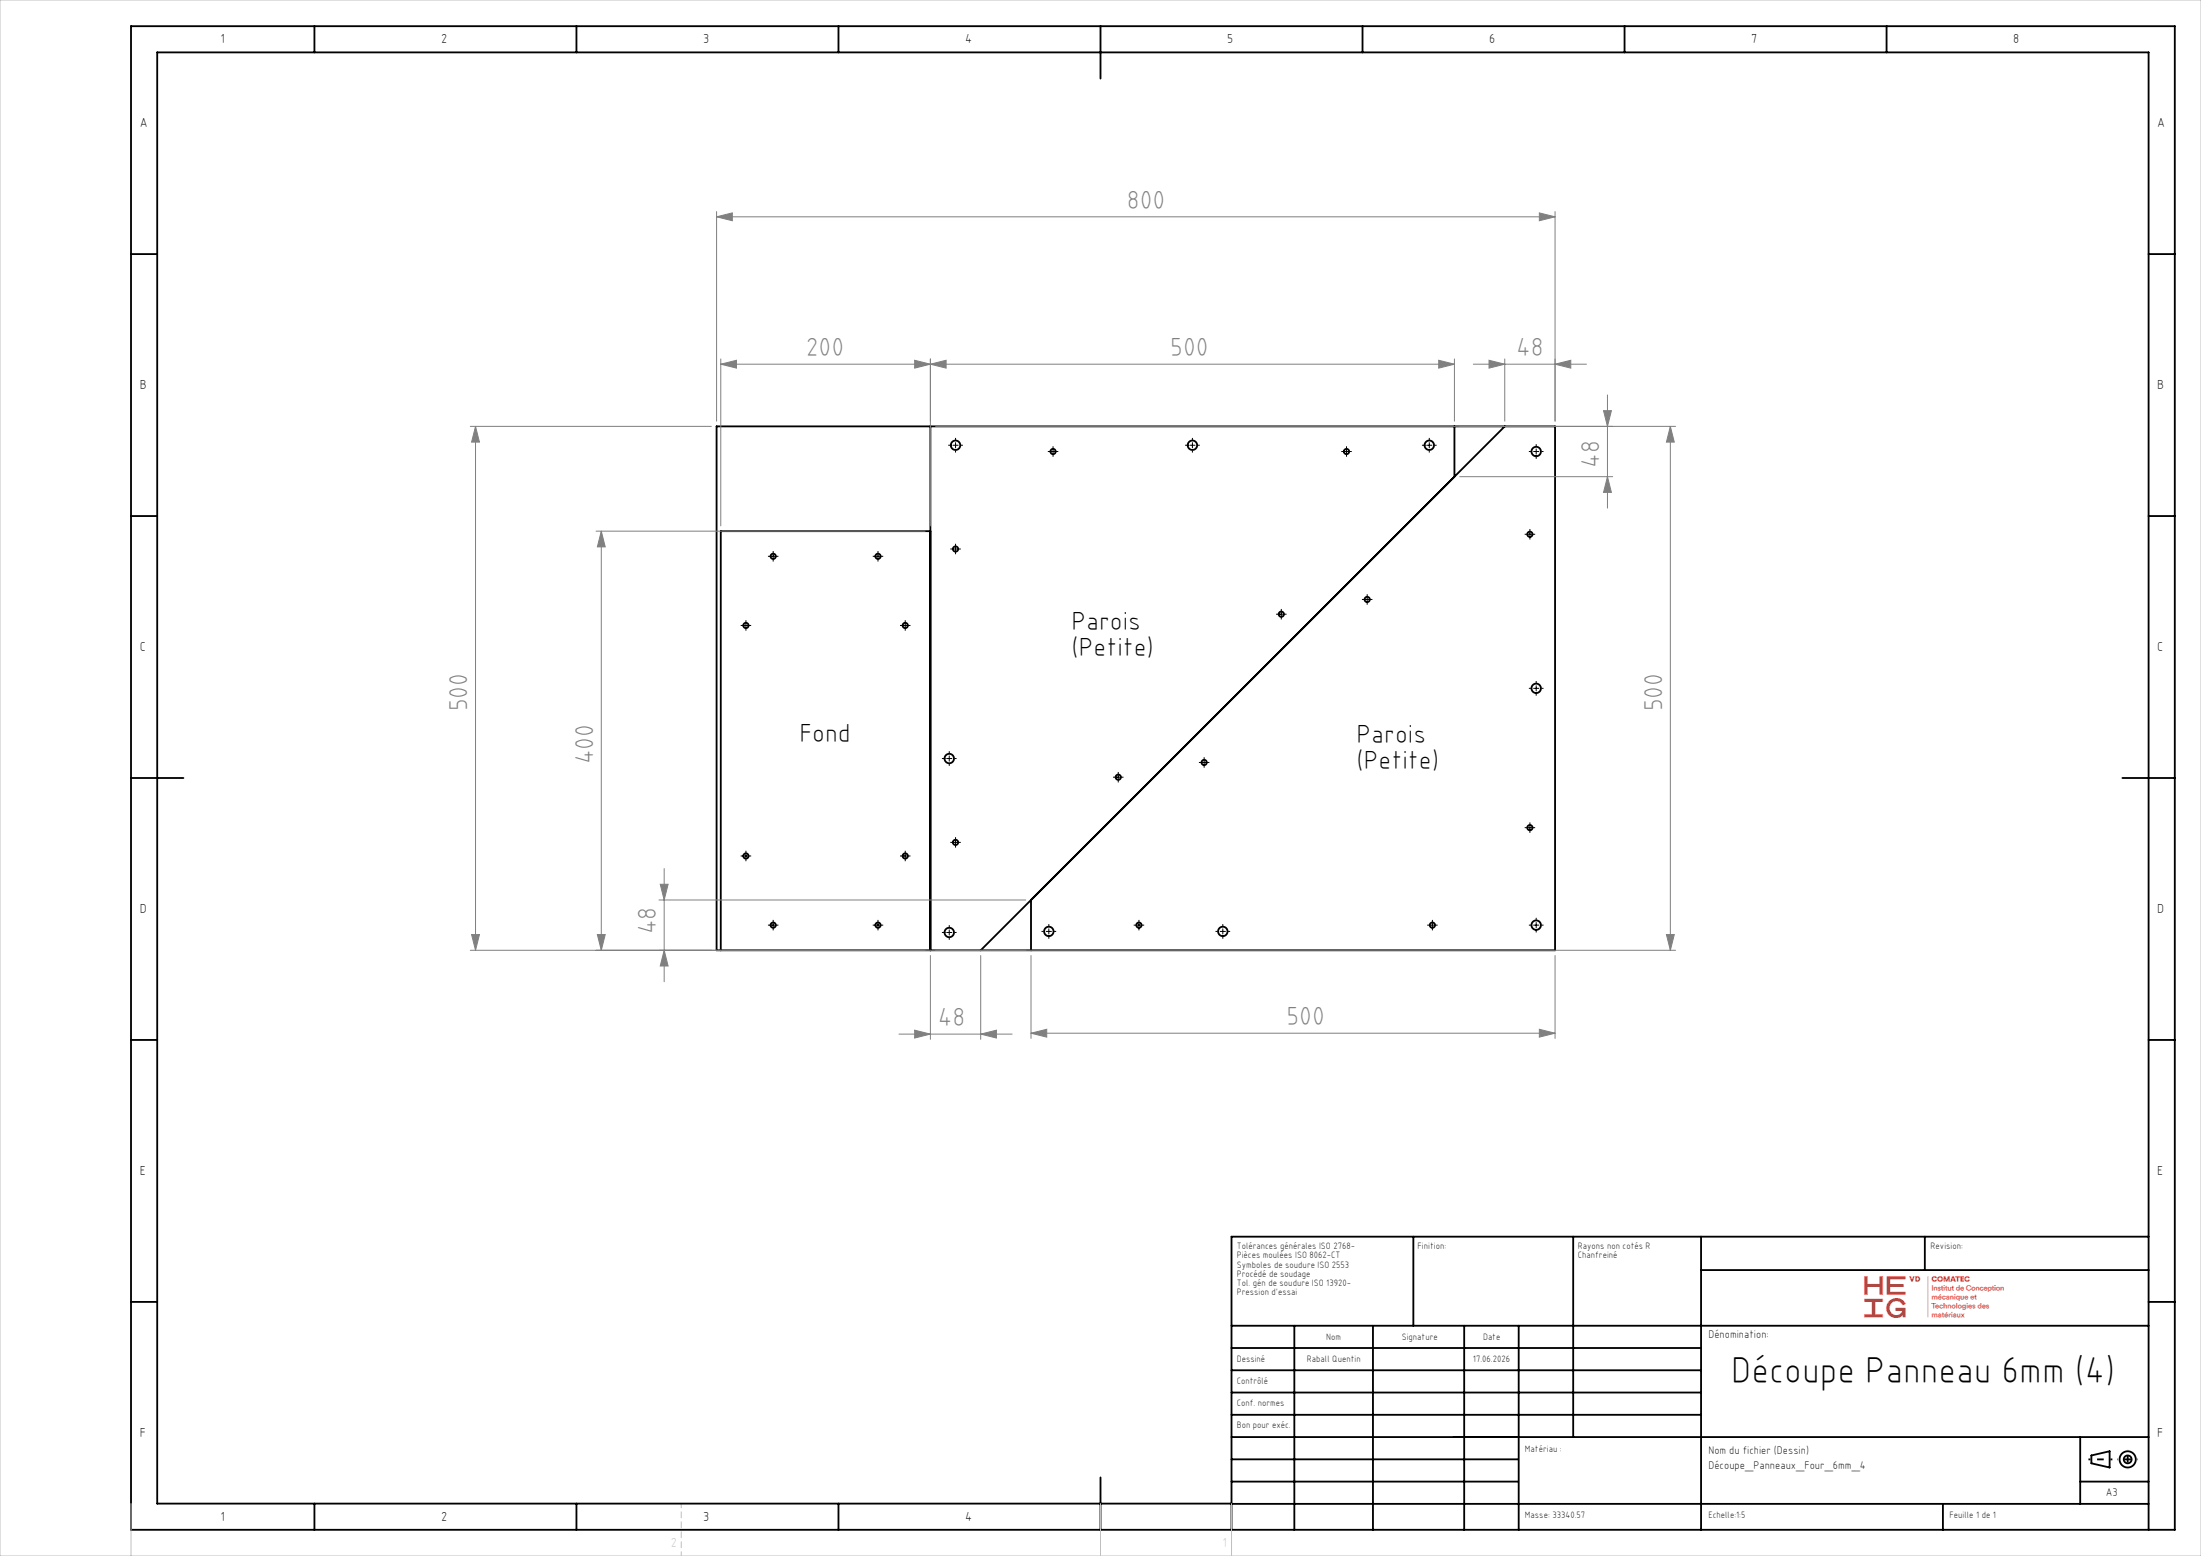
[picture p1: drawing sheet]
<svg xmlns="http://www.w3.org/2000/svg" width="420mm" height="297mm" viewBox="0 0 420 297" stroke-linecap="round" stroke-linejoin="round" font-family="sans-serif">
<g fill="none" stroke="#000" stroke-width=".35">
<path d="M25 5h390v287h-390zM60 5v5M110 5v5M160 5v5M210 5v10M260 5v5M310 5v5M360 5v5M25 48.5h5M410 48.5h5M25 98.5h5M136.7 81.4h160v100h-160z"/>
<path d="M177.5 81.4v100M277.5 81.4v9.6M287.1 81.4l-100 100M410 98.5h5M177.5 101.4h-40v80M25 148.5h10M405 148.5h10M196.7 171.8v9.6M25 198.5h5M410 198.5h5M269.7 236.1v17M300.2 236.1v38.2"/>
<path d="M324.6 236.1v55.9M367.3 236.1v6.3M410 236.1h-175v55.9M25 248.5h5M235 253.1h175M235 257.3h89.6M247 253.1v38.9M262 253.1v38.9M279.4 253.1v38.9M289.8 253.1v38.9M324.6 242.4h85.4M410 248.5h5"/>
<path d="M235 270.1h89.6M235 265.8h89.6M235 261.6h89.6M235 278.6h54.6M235 274.3h175M397 274.3v12.8M399.1 277.8l3.5-.8v3.1l-3.5-.8zM60 287v5M110 287v5M160 287v5M210 282v10M235 287.1h175"/>
<path d="M235 287h-205v-277h380v282M235 282.8h54.6M370.8 287.1v4.9M397 282.8h13"/>
<circle cx="182.3" cy="85" r=".9"/>
<circle cx="200.9" cy="86.2" r=".5"/>
<circle cx="227.5" cy="85" r=".9"/>
<circle cx="256.9" cy="86.2" r=".5"/>
<circle cx="272.7" cy="85" r=".9"/>
<circle cx="293.1" cy="86.2" r=".9"/>
<circle cx="142.3" cy="119.4" r=".5"/>
<circle cx="147.5" cy="106.2" r=".5"/>
<circle cx="167.5" cy="106.2" r=".5"/>
<circle cx="172.7" cy="119.4" r=".5"/>
<circle cx="182.3" cy="104.8" r=".5"/>
<circle cx="244.5" cy="117.2" r=".5"/>
<circle cx="260.9" cy="114.4" r=".5"/>
<circle cx="291.9" cy="102" r=".5"/>
<circle cx="293.1" cy="131.4" r=".9"/>
<circle cx="181.1" cy="144.8" r=".9"/>
<circle cx="213.4" cy="148.3" r=".5"/>
<circle cx="229.8" cy="145.5" r=".5"/>
<circle cx="291.9" cy="158" r=".5"/>
<circle cx="142.3" cy="163.4" r=".5"/>
<circle cx="147.5" cy="176.6" r=".5"/>
<circle cx="167.5" cy="176.6" r=".5"/>
<circle cx="172.7" cy="163.4" r=".5"/>
<circle cx="181.1" cy="178" r=".9"/>
<circle cx="182.3" cy="160.8" r=".5"/>
<circle cx="200.1" cy="177.8" r=".9"/>
<circle cx="217.3" cy="176.6" r=".5"/>
<circle cx="233.3" cy="177.8" r=".9"/>
<circle cx="273.3" cy="176.6" r=".5"/>
<circle cx="293.1" cy="176.6" r=".9"/>
<circle cx="406" cy="278.6" r=".75"/>
<circle cx="406" cy="278.6" r="1.55"/>
</g>
<g fill="none" stroke="#808080" stroke-width=".19">
<path d="M136.7 41.4l3-.8v1.5zM136.7 40.4v40M136.7 41.4h160M293.7 40.6l3 .8-3 .7zM296.7 40.4v40M137.5 69.5l3-.7v1.5zM137.5 69.5h140M137.5 68.5v31.9M174.5 68.8l3 .7-3 .8zM177.5 69.5l3-.7v1.5zM177.5 68.5v31.9M274.5 68.8l3 .7-3 .8z"/>
<path d="M277.5 68.5v11.9M281.1 69.5h21.6M284.1 68.8l3 .7-3 .8zM287.1 68.5v11.9M296.7 69.5l3-.7v1.5zM306 78.4h1.5l-.8 3zM306.7 75.4v21.6M89.7 81.4h46M90.7 81.4l.8 3h-1.5zM90.7 81.4v100M178.5 81.4h141.2M278.5 91h29.2"/>
<path d="M306.7 91l.8 3h-1.5zM318.7 81.4l.8 3h-1.5zM318.7 81.4v100M113.7 101.4h62.8M114.7 101.4l.8 3h-1.5zM114.7 101.4v80M90 178.4h1.5l-.8 3zM114 178.4h1.5l-.8 3zM125.7 171.8h70M126 168.8h1.5l-.8 3zM126.7 165.8v21.6M318 178.4h1.5l-.8 3z"/>
<path d="M89.7 181.4h230M126.7 181.4l.8 3h-1.5zM171.5 197.4h21.6M174.5 196.6l3 .8-3 .7zM177.5 182.4v16M187.1 197.4l3-.8v1.5zM187.1 182.4v16M196.7 197.2l3-.7v1.5zM196.7 182.4v15.8M196.7 197.2h100M293.7 196.5l3 .7-3 .8zM296.7 182.4v15.8"/>
</g>
<g fill="none" stroke="#000" stroke-width=".19" stroke-dasharray="30.5 1.3 1.3 1.3" stroke-linecap="butt">
<path d="M181.3 85h-.4M182.3 84v-.4M182.3 86v.4M183.3 85h.4M200.4 86.2h-.5M200.9 85.7v-.5M200.9 86.7v.5M201.4 86.2h.5M226.5 85h-.4M227.5 84v-.4M227.5 86v.4M228.5 85h.4"/>
<path d="M256.4 86.2h-.5M256.9 85.7v-.5M256.9 86.7v.5M257.4 86.2h.5M271.7 85h-.4M272.7 84v-.4M272.7 86v.4M273.7 85h.4M292.1 86.2h-.4M293.1 85.2v-.4M293.1 87.2v.4M294.1 86.2h.4"/>
<path d="M141.8 119.4h-.5M142.3 118.9v-.5M142.3 119.9v.5M142.8 119.4h.5M147 106.2h-.5M147.5 105.7v-.5M147.5 106.7v.5M148 106.2h.5M167 106.2h-.5M167.5 105.7v-.5M167.5 106.7v.5M168 106.2h.5"/>
<path d="M172.2 119.4h-.5M172.7 118.9v-.5M172.7 119.9v.5M173.2 119.4h.5M181.8 104.8h-.5M182.3 104.3v-.5M182.3 105.3v.5M182.8 104.8h.5M244 117.2h-.5M244.5 116.7v-.5M244.5 117.7v.5M245 117.2h.5"/>
<path d="M260.4 114.4h-.5M260.9 113.9v-.5M260.9 114.9v.5M261.4 114.4h.5M291.4 102h-.5M291.9 101.5v-.5M291.9 102.5v.5M292.4 102h.5M292.1 131.4h-.4M293.1 130.4v-.4M293.1 132.4v.4M294.1 131.4h.4"/>
<path d="M180.1 144.8h-.4M181.1 143.8v-.4M181.1 145.8v.4M182.1 144.8h.4M212.9 148.3h-.5M213.4 147.8v-.5M213.4 148.8v.5M213.9 148.3h.5M229.3 145.5h-.5M229.8 145v-.5M229.8 146v.5M230.3 145.5h.5"/>
<path d="M291.4 158h-.5M291.9 157.5v-.5M291.9 158.5v.5M292.4 158h.5M141.8 163.4h-.5M142.3 162.9v-.5M142.3 163.9v.5M142.8 163.4h.5M147 176.6h-.5M147.5 176.1v-.5M147.5 177.1v.5M148 176.6h.5"/>
<path d="M167 176.6h-.5M167.5 176.1v-.5M167.5 177.1v.5M168 176.6h.5M172.2 163.4h-.5M172.7 162.9v-.5M172.7 163.9v.5M173.2 163.4h.5M180.1 178h-.4M181.1 177v-.4M181.1 179v.4M181.8 160.8h-.5"/>
<path d="M182.1 178h.4M182.3 160.3v-.5M182.3 161.3v.5M182.8 160.8h.5M199.1 177.8h-.4M200.1 176.8v-.4M200.1 178.8v.4M201.1 177.8h.4M216.8 176.6h-.5M217.3 176.1v-.5M217.3 177.1v.5M217.8 176.6h.5"/>
<path d="M232.3 177.8h-.4M233.3 176.8v-.4M233.3 178.8v.4M234.3 177.8h.4M272.8 176.6h-.5M273.3 176.1v-.5M273.3 177.1v.5M273.8 176.6h.5M292.1 176.6h-.4M293.1 175.6v-.4M293.1 177.6v.4M294.1 176.6h.4"/>
</g>
<path d="M398.5 278.6h4.6" fill="none" stroke="#000" stroke-width=".35" stroke-dasharray="30.5 1.3 1.3 1.3" stroke-dashoffset="30.1" stroke-linecap="butt"/>
<path d="M406 276.6v3.8" fill="none" stroke="#000" stroke-width=".35" stroke-dasharray="30.5 1.3 1.3 1.3" stroke-dashoffset="30.5" stroke-linecap="butt"/>
<path d="M408 278.6h-4" fill="none" stroke="#000" stroke-width=".35" stroke-dasharray="30.5 1.3 1.3 1.3" stroke-dashoffset="30.4" stroke-linecap="butt"/>
<path d="M130 287v10" fill="none" stroke="#c0c0c0" stroke-width=".19" stroke-dasharray="1.3 .6" stroke-dashoffset=".4" stroke-linecap="butt"/>
<g fill="none" stroke="#000" stroke-width=".19">
<path d="M181.8 85h1M182.3 84.5v1M200.4 86.2h1M200.9 85.7v1M227 85h1M227.5 84.5v1M256.4 86.2h1M256.9 85.7v1M272.2 85h1M272.7 84.5v1M292.6 86.2h1M293.1 85.7v1"/>
<path d="M141.8 119.4h1M142.3 118.9v1M147 106.2h1M147.5 105.7v1M167 106.2h1M167.5 105.7v1M172.2 119.4h1M172.7 118.9v1M181.8 104.8h1M182.3 104.3v1M244 117.2h1M244.5 116.7v1"/>
<path d="M260.4 114.4h1M260.9 113.9v1M291.4 102h1M291.9 101.5v1M292.6 131.4h1M293.1 130.9v1M180.6 144.8h1M181.1 144.3v1M212.9 148.3h1M213.4 147.8v1M229.3 145.5h1M229.8 145v1"/>
<path d="M291.4 158h1M291.9 157.5v1M141.8 163.4h1M142.3 162.9v1M147 176.6h1M147.5 176.1v1M167 176.6h1M167.5 176.1v1M172.2 163.4h1M172.7 162.9v1M180.6 178h1M181.1 177.5v1"/>
<path d="M181.8 160.8h1M182.3 160.3v1M199.6 177.8h1M200.1 177.3v1M216.8 176.6h1M217.3 176.1v1M232.8 177.8h1M233.3 177.3v1M272.8 176.6h1M273.3 176.1v1M292.6 176.6h1M293.1 176.1v1"/>
</g>
<path d="M0 0h420v297h-420zM25 287v10M210 287v10M235 287v10" fill="none" stroke="#c0c0c0" stroke-width=".19"/>
<g fill="#808080">
<path d="M293.7 40.6l3 .8-3 .7zM136.7 41.4l3-.8v1.5z"/>
<path d="M284.1 68.8l3 .7-3 .8zM296.7 69.5l3-.7v1.5zM137.5 69.5l3-.7v1.5zM174.5 68.8l3 .7-3 .8z"/>
<path d="M174.5 196.6l3 .8-3 .7zM187.1 197.4l3-.8v1.5z"/>
<path d="M293.7 196.5l3 .7-3 .8zM196.7 197.2l3-.7v1.5z"/>
<path d="M274.5 68.8l3 .7-3 .8zM177.5 69.5l3-.7v1.5z"/>
<path d="M306.7 91l.8 3h-1.5zM306 78.4h1.5l-.8 3z"/>
<path d="M90.7 81.4l.8 3h-1.5zM90 178.4h1.5l-.8 3zM114.7 101.4l.8 3h-1.5zM114 178.4h1.5l-.8 3z"/>
<path d="M126.7 181.4l.8 3h-1.5zM126 168.8h1.5l-.8 3z"/>
<path d="M318.7 81.4l.8 3h-1.5zM318 178.4h1.5l-.8 3z"/>
</g>
<text font-size="7.1" x="330.4" y="264">Découpe Panneau 6mm (4)</text>
<g font-size="5" fill="#808080">
<text x="215" y="39.9">800</text>
<text x="153.8" y="68">200</text>
<text x="223.3" y="68">500</text>
<text x="289.3" y="68">48</text>
<text x="305.2" y="89.3" transform="rotate(-90 305.2 89.3)">48</text>
<text x="89.2" y="135.8" transform="rotate(-90 89.2 135.8)">500</text>
<text x="317.2" y="135.8" transform="rotate(-90 317.2 135.8)">500</text>
<text x="113.2" y="145.9" transform="rotate(-90 113.2 145.9)">400</text>
<text x="125.2" y="178.3" transform="rotate(-90 125.2 178.3)">48</text>
<text x="179" y="195.9">48</text>
<text x="245.5" y="195.7">500</text>
</g>
<g font-size="5">
<text x="204.5" y="120.3">Parois</text>
<text x="204.5" y="125.3">(Petite)</text>
<text x="152.5" y="141.6">Fond</text>
<text x="258.9" y="141.7">Parois</text>
<text x="258.9" y="146.7">(Petite)</text>
</g>
<g font-size="2.5">
<text x="42.1" y="8.2">1</text>
<text x="84.2" y="8.2">2</text>
<text x="134.2" y="8.2">3</text>
<text x="184.2" y="8.2">4</text>
<text x="234.2" y="8.2">5</text>
<text x="284.2" y="8.2">6</text>
<text x="334.2" y="8.2">7</text>
<text x="384.2" y="8.2">8</text>
<text x="26.7" y="24.2">A</text>
<text x="411.7" y="24.2">A</text>
<text x="26.7" y="74.2">B</text>
<text x="411.7" y="74.2">B</text>
<text x="26.7" y="124.2">C</text>
<text x="411.7" y="124.2">C</text>
<text x="26.7" y="174.2">D</text>
<text x="411.7" y="174.2">D</text>
<text x="26.7" y="224.2">E</text>
<text x="411.7" y="224.2">E</text>
<text x="26.7" y="274.2">F</text>
<text x="411.7" y="274.2">F</text>
<text x="42.1" y="290.2">1</text>
<text x="84.2" y="290.2">2</text>
<text x="134.2" y="290.2">3</text>
<text x="184.2" y="290.2">4</text>
</g>
<text font-size="2.5" fill="#e1251b" x="355.8" y="251.5">⟫</text>
<text font-size="2.5" fill="#c0c0c0" x="128" y="295.3">2</text>
<g font-size="2.1">
<text x="326" y="255.5">Dénomination:</text>
<text x="326" y="277.5">Nom du fichier (Dessin)</text>
<text x="326" y="280.5">Découpe_Panneaux_Four_6mm_4</text>
<text x="401.9" y="285.5">A3</text>
</g>
<g font-size="1.8">
<text x="236" y="238.4">Tolérances générales ISO 2768-</text>
<text x="270.5" y="238.4">Finition:</text>
<text x="301.1" y="238.4">Rayons non cotés R</text>
<text x="368.4" y="238.4">Revision:</text>
<text x="236" y="240.2">Pièces moulées ISO 8062-CT</text>
<text x="236" y="242">Symboles de soudure ISO 2553</text>
<text x="236" y="243.7">Procédé de soudage</text>
<text x="236" y="245.5">Tol. gén de soudure ISO 13920-</text>
<text x="301.1" y="240.2">Chanfreiné</text>
<text x="236" y="247.3">Pression d'essai</text>
<text x="253.1" y="255.7">Nom</text>
<text x="267.5" y="255.7">Signature</text>
<text x="283" y="255.7">Date</text>
<text x="236" y="260">Dessiné</text>
<text x="249.4" y="260">Raball Quentin</text>
<text x="281.1" y="260">17.06.2026</text>
<text x="236" y="264.1">Contrôlé</text>
<text x="236" y="268.3">Conf. normes</text>
<text x="236" y="272.5">Bon pour exéc.</text>
<text x="291" y="277.2">Matériau :</text>
<text x="291" y="289.8">Masse: 33340.57</text>
<text x="326" y="289.8">Echelle:1:5</text>
<text x="372" y="289.8">Feuille 1 de 1</text>
</g>
</svg>
